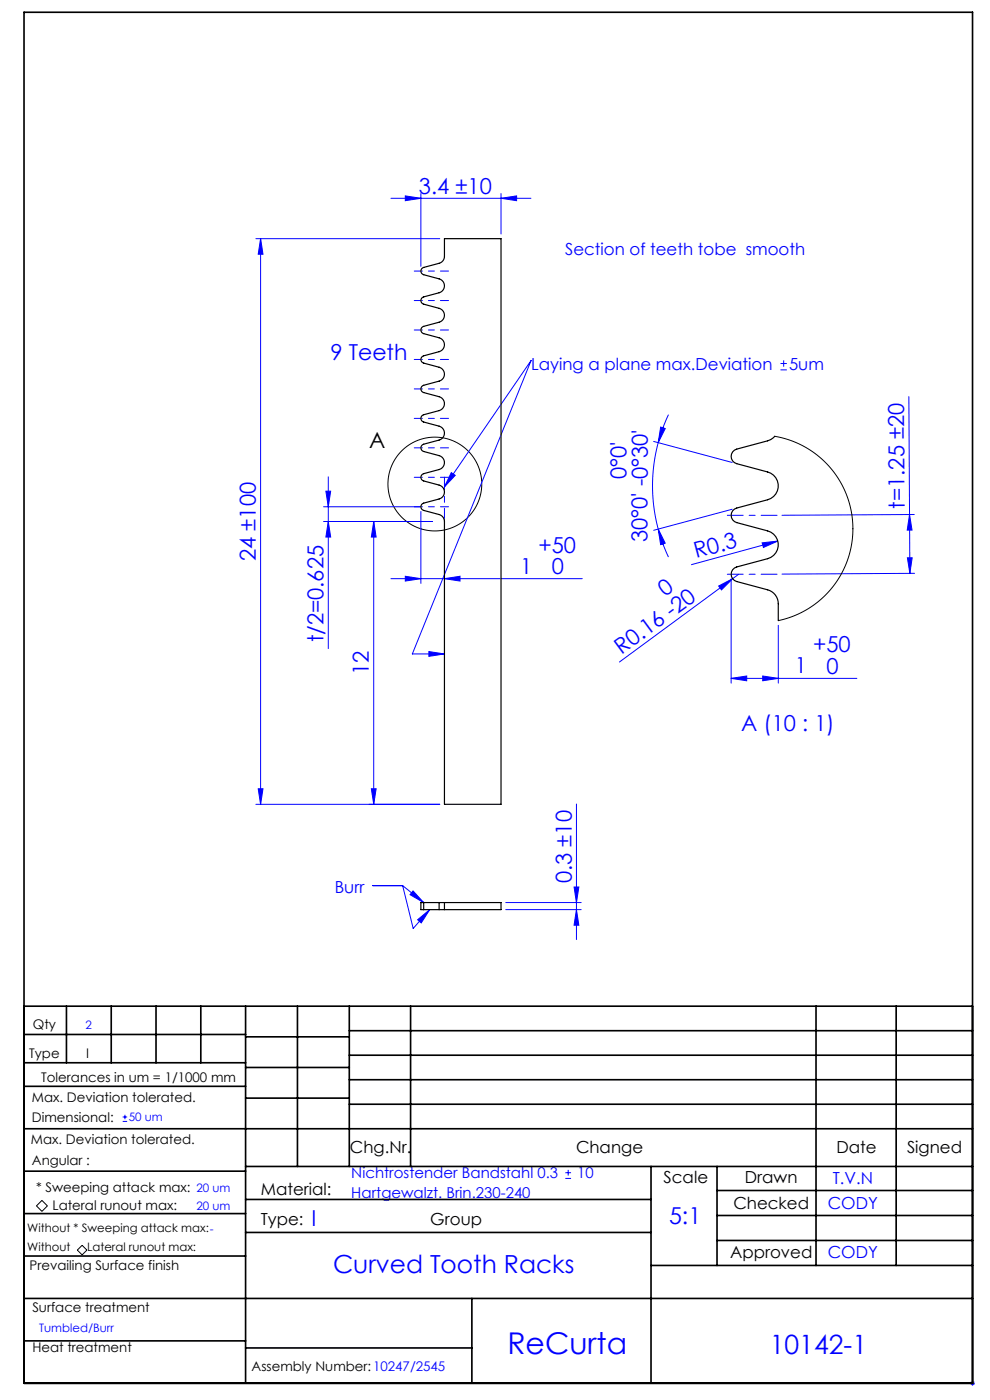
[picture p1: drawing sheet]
<svg xmlns="http://www.w3.org/2000/svg" width="210mm" height="297mm" viewBox="0 0 210 297" stroke-linecap="round" stroke-linejoin="round" font-family="sans-serif">
<g fill="none" stroke="#00f" stroke-width=".21">
<path d="M54.3 50.6h39M55.3 50.6v120M55.3 50.6l.5 3.3h-1zM82.9 42.1h29.7M86 41.6l3.3 .5-3.3 .5zM89.3 41.1v15.4M106.3 41.1v8.5M106.3 42.1l3.3-.5v1zM165.6 78.5h1.3M165.6 77.1h1.3M166.2 76.4v1.4M138.7 93.6l16.6 4.5"/>
<path d="M139.6 93.9a35.4 35.4 0 0 0 0 18.3M140.1 90.6l1 .3-1.5 3zM141.8 88l-1.2 2.9-1 3M192.8 84.1l.2 37.5M68.6 110.6h23.2M68.6 107.5h20.5M69.1 104.2h1l-.5 3.3zM69.6 110.6l.5 3.3h-1zM69.6 101.2v36.4M79.3 110.6l.5 3.3h-1zM79.3 110.6v60M89.3 108.5v15.3"/>
<path d="M94.3 103.3l18.4-26.8-25.2 62.2h6.8M95.7 100.3l.9 .5-2.3 2.5zM139.6 112.2l1.5 3-1 .3zM139.6 112.2l1 3.1 1.2 2.9M155.3 108l-16.6 4.5M161.7 115.2l3.3-.4-3.1 1.3zM165 114.8l-18.3 5M192.5 118.3h1l-.5 3.3zM192.9 109.2l.6 3.3h-1.1zM193.9 109.1l-28 .2M82.9 122.8h40.6M86 122.3l3.3 .5-3.3 .5z"/>
<path d="M91 138.2l3.3 .5-3.3 .5zM94.3 122.8l3.3-.5v1zM152.4 124.3l3-1.5-2.4 2.3zM155.1 122.8v22.1M156.7 121.8l-25.3 18.6M165.1 132.7v12.2M194 121.6l-28.1 .2M155.1 143.9h26.7M155.1 143.9l3.3-.5v1zM161.8 143.4l3.3 .5-3.3 .5zM54.3 170.6h39M54.8 167.3h1l-.5 3.3z"/>
<path d="M78.8 167.3h1l-.5 3.3zM122.3 170.6v28.7M79.1 187.9h6.3M85.4 187.9l2.2 9.1 3.6-4M85.4 187.9l4.5 3.6M87.6 189l2.3 2.5-2.9-1.7zM88.6 195.1l2.6-2.1-1.8 2.8zM107.3 191.5h16M107.3 193h16M121.8 188.2h1l-.5 3.3zM122.3 193l.5 3.3h-1zM26 237.9h1"/>
<path d="M26 237h1M26.5 236.5v.9M119.9 250h1.2M119.9 248.8h1.2M120.5 248.2v1.2M205.8 293.5h1M205.9 293.1l.7 .7M206.3 293v1M206.6 293.1l-.7 .7"/>
</g>
<g fill="none" stroke="#000" stroke-width=".21">
<path d="M8.9 254.7l1.2 1.1-1.2 1.2-1.2-1.2zM16.4 265.2l1-1 1 1-1 1z"/>
<circle cx="92.2" cy="102.7" r="10"/>
</g>
<path d="M164.8 109.3h-10.5M154.3 121.8h10.5" fill="none" stroke="#00f" stroke-width=".21" stroke-dasharray="15.2 1.3 1.3 1.3" stroke-dashoffset="11.9"/>
<path d="M95.1 57.5h-7.2M95.1 63.8h-7.2M95.1 70h-7.2M95.1 76.3h-7.2M95.1 82.5h-7.2M95.1 88.8h-7.2M95.1 95h-7.2M87.9 107.5h7.2M95.1 101.3h-7.2" fill="none" stroke="#00f" stroke-width=".21" stroke-dasharray="15.2 1.3 1.3 1.3" stroke-dashoffset="13.5"/>
<g fill="none" stroke="#000" stroke-width=".35">
<path d="M5.1 2.6h201.2v290.9h-201.2zM5.1 213.5h201.2M5.1 219.5h47M14.1 213.5v12M23.6 213.5v12M33.1 213.5v12M42.6 213.5v12M52.1 213.5v80M52.1 220h22M63.1 213.5v34M74.1 218.7h132.2M74.1 213.5v34"/>
<path d="M87.1 213.5v34M173.1 213.5v55M190.1 213.5v55M5.1 239.5h201.2M5.1 230.5h47M5.1 225.5h47M52.1 226.5h22M52.1 233h22M74.1 223.9h132.2M74.1 229.1h132.2M74.1 234.3h132.2M5.1 257.5h47"/>
<path d="M5.1 248.5h47M52.1 247.5h154.2M52.1 254.5h86M138.1 247.5v46M152.1 247.5v21M152.1 252.6h54.2M152.1 257.9h54.2M5.1 275.5h201.2M5.1 266.5h47M52.1 261.5h86M100.1 275.5v18M138.1 268.5h68.2"/>
<path d="M152.1 263.2h54.2M5.1 284.5h47M52.1 286h48"/>
</g>
<path d="M94.3 110.6v-9.4" fill="none" stroke="#00f" stroke-width=".21" stroke-dasharray="15.2 1.3 1.3 1.3" stroke-dashoffset="12.4"/>
<g fill="#00f">
<path d="M161.7 115.2l3.3-.4-3.1 1.3z"/>
<path d="M152.4 124.3l3-1.5-2.4 2.3z"/>
<path d="M95.7 100.3l.9 .5-2.3 2.5zM91 138.2l3.3 .5-3.3 .5z"/>
<path d="M88.6 195.1l2.6-2.1-1.8 2.8zM87.6 189l2.3 2.5-2.9-1.7z"/>
<path d="M94.3 122.8l3.3-.5v1zM86 122.3l3.3 .5-3.3 .5zM106.3 42.1l3.3-.5v1zM86 41.6l3.3 .5-3.3 .5zM161.8 143.4l3.3 .5-3.3 .5zM155.1 143.9l3.3-.5v1z"/>
<path d="M78.8 167.3h1l-.5 3.3zM79.3 110.6l.5 3.3h-1z"/>
<path d="M121.8 188.2h1l-.5 3.3zM122.3 193l.5 3.3h-1z"/>
<path d="M55.3 50.6l.5 3.3h-1zM54.8 167.3h1l-.5 3.3zM69.1 104.2h1l-.5 3.3zM69.6 110.6l.5 3.3h-1z"/>
<path d="M140.1 90.6l1 .3-1.5 3zM139.6 112.2l1.5 3-1 .3z"/>
<path d="M192.9 109.2l.6 3.3h-1.1zM192.5 118.3h1l-.5 3.3z"/>
</g>
<path d="M94.3 50.6h12v120h-12v-60a1.53 1.53 0 0 0-1.2-1.4l-3.2-.9a.8 .8 0 0 1-.6-.8 .8 .8 0 0 1 .6-.8l3.2-.8a1.53 1.53 0 0 0 1.2-1.5 1.53 1.53 0 0 0-1.2-1.5l-3.2-.9a.8 .8 0 0 1-.6-.7 .8 .8 0 0 1 .6-.8l3.2-.9a1.53 1.53 0 0 0 1.2-1.5 1.53 1.53 0 0 0-1.2-1.4l-3.2-.9a.8 .8 0 0 1-.6-.8 .8 .8 0 0 1 .6-.8l3.2-.8a1.53 1.53 0 0 0 1.2-1.5 1.53 1.53 0 0 0-1.2-1.5l-3.2-.9a.8 .8 0 0 1-.6-.7 .8 .8 0 0 1 .6-.8l3.2-.9a1.53 1.53 0 0 0 1.2-1.5 1.53 1.53 0 0 0-1.2-1.4l-3.2-.9a.8 .8 0 0 1-.6-.8 .8 .8 0 0 1 .6-.8l3.2-.8a1.53 1.53 0 0 0 1.2-1.5 1.53 1.53 0 0 0-1.2-1.5l-3.2-.9a.8 .8 0 0 1-.6-.7 .8 .8 0 0 1 .6-.8l3.2-.9a1.53 1.53 0 0 0 1.2-1.5 1.53 1.53 0 0 0-1.2-1.4l-3.2-.9a.8 .8 0 0 1-.6-.8 .8 .8 0 0 1 .6-.8l3.2-.8a1.53 1.53 0 0 0 1.2-1.5 1.53 1.53 0 0 0-1.2-1.5l-3.2-.9a.8 .8 0 0 1-.6-.7 .8 .8 0 0 1 .6-.8l3.2-.9a1.53 1.53 0 0 0 1.2-1.5 1.53 1.53 0 0 0-1.2-1.4l-3.2-.9a.8 .8 0 0 1-.6-.8 .8 .8 0 0 1 .6-.8l3.2-.8a1.53 1.53 0 0 0 1.2-1.5zM164.3 92.6l-.8 .7-.7 .2-6.5 1.8a1.6 1.6 0 0 0-1.2 1.5 1.6 1.6 0 0 0 1.2 1.6l6.5 1.7a3.1 3.1 0 0 1 2.3 3 3.1 3.1 0 0 1-2.3 2.9l-6.5 1.8a1.6 1.6 0 0 0-1.2 1.5 1.6 1.6 0 0 0 1.2 1.6l6.5 1.7a3.1 3.1 0 0 1 2.3 3 3.1 3.1 0 0 1-2.3 2.9l-6.5 1.8a1.6 1.6 0 0 0-1.2 1.5 1.6 1.6 0 0 0 1.2 1.6l6.5 1.7a3.1 3.1 0 0 1 2.3 3v3.6M89.9 191.5h-.6v1.5h.6M89.9 193h3.2M89.9 191.5h3.2M89.9 191.5v1.5M93.1 193h1.2M93.1 191.5h1.2M93.1 191.5v1.5M94.3 191.5v1.5M94.3 191.5h12v1.5h-12" fill="none" stroke="#000" stroke-width=".25"/>
<path d="M164.3 92.6l3.3 .8 3.1 1.4 3 2.1 2.4 2.3 2 2.8 1.5 3 .9 3.3 .4 3.6-.2 3.4-.9 3.3-1.3 3.1-1.9 2.8-2.3 2.5-2.7 2-3 1.6-3.5 1.1" fill="none" stroke="#000" stroke-width=".21"/>
<text font-size="6.3" fill="#00f" x="107.6" y="287.3">ReCurta</text>
<text font-size="5.6" fill="#00f" x="163.3" y="287.2">10142-1</text>
<text font-size="5.3" fill="#00f" x="70.6" y="270.1">Curved Tooth Racks</text>
<text font-size="4.9" fill="#00f" x="141.9" y="259.7">5:1</text>
<g font-size="4.7" fill="#00f">
<text x="88.8" y="41.1">3.4 ±10</text>
<text x="70.1" y="76.4">9 Teeth</text>
<text x="132.9" y="101.7" transform="rotate(-90 132.9 101.7)">0°0'</text>
<text x="191.9" y="107.9" transform="rotate(-90 191.9 107.9)">t=1.25 ±20</text>
<text x="54.3" y="119" transform="rotate(-90 54.3 119)">24 ±100</text>
<text x="114.2" y="117.2">+50</text>
<text x="137.3" y="115" transform="rotate(-90 137.3 115)">30°0' -0°30'</text>
<text x="147.7" y="118.5" transform="rotate(-15 147.7 118.5)">R0.3</text>
<text x="110.3" y="121.7">1</text>
<text x="117" y="121.7">0</text>
<text x="141.1" y="126.6" transform="rotate(-36 141.1 126.6)">0</text>
<text x="68.6" y="136.3" transform="rotate(-90 68.6 136.3)">t/2=0.625</text>
<text x="78.3" y="143.2" transform="rotate(-90 78.3 143.2)">12</text>
<text x="131.9" y="138.9" transform="rotate(-36 131.9 138.9)">R0.16 -20</text>
<text x="168.6" y="142.8">1</text>
<text x="172.5" y="138.4">+50</text>
<text x="175.3" y="142.9">0</text>
<text x="157.2" y="155.2">A (10 : 1)</text>
<text x="121.3" y="187.4" transform="rotate(-90 121.3 187.4)">0.3 ±10</text>
<text x="66.1" y="260">I</text>
</g>
<text font-size="4.7" x="78.3" y="95">A</text>
<g font-size="3.5" fill="#00f">
<text x="119.9" y="54.2">Section of teeth tobe smooth</text>
<text x="112.7" y="78.5">Laying a plane max.Deviation</text>
<text x="167.4" y="78.5">5um</text>
<text x="71" y="189.4">Burr</text>
<text x="176.6" y="251.1">T.V.N</text>
<text x="175.6" y="256.6">CODY</text>
<text x="175.6" y="267">CODY</text>
</g>
<g font-size="3.5">
<text x="74.2" y="244.7">Chg.Nr.</text>
<text x="122.2" y="244.7">Change</text>
<text x="177.4" y="244.7">Date</text>
<text x="192.4" y="244.7">Signed</text>
<text x="140.8" y="250.9">Scale</text>
<text x="158" y="250.9">Drawn</text>
<text x="55.3" y="253.5">Material:</text>
<text x="155.6" y="256.4">Checked</text>
<text x="55.3" y="259.8">Type:</text>
<text x="91.3" y="259.8">Group</text>
<text x="154.9" y="266.9">Approved</text>
</g>
<g font-size="3.2" fill="#00f">
<text x="74.5" y="250">Nichtrostender Bandstahl 0.3</text>
<text x="122.4" y="250">10</text>
<text x="74.5" y="254.2">Hartgewalzt. Brin.230-240</text>
</g>
<g font-size="2.8">
<text x="7" y="218.4">Qty</text>
<text x="6.2" y="224.5">Type</text>
<text x="18.2" y="224.5">I</text>
<text x="6.8" y="233.7">Max. Deviation tolerated.</text>
<text x="8.8" y="229.4">Tolerances in um = 1/1000 mm</text>
<text x="6.8" y="238.1">Dimensional:</text>
<text x="6.6" y="242.8">Max. Deviation tolerated.</text>
<text x="6.8" y="247.1">Angular :</text>
<text x="7.6" y="252.9">* Sweeping attack max:</text>
<text x="11.2" y="256.7">Lateral runout max:</text>
<text x="6.3" y="269.5">Prevailing Surface finish</text>
<text x="6.9" y="278.3">Surface treatment</text>
<text x="6.9" y="286.7">Heat treatment</text>
<text x="53.4" y="290.9">Assembly Number:10247/2545</text>
</g>
<g font-size="2.5" fill="#00f">
<text x="18.1" y="218.3">2</text>
<text x="27.3" y="237.9">50 um</text>
<text x="41.7" y="256.6">20 um</text>
<text x="41.7" y="252.9">20 um</text>
<text x="8.3" y="282.6">Tumbled/Burr</text>
</g>
<g font-size="2.5">
<text x="5.8" y="261.4">Without * Sweeping attack max:-</text>
<text x="5.8" y="265.4">Without</text>
<text x="18.5" y="265.3">Lateral runout max:</text>
</g>
</svg>
